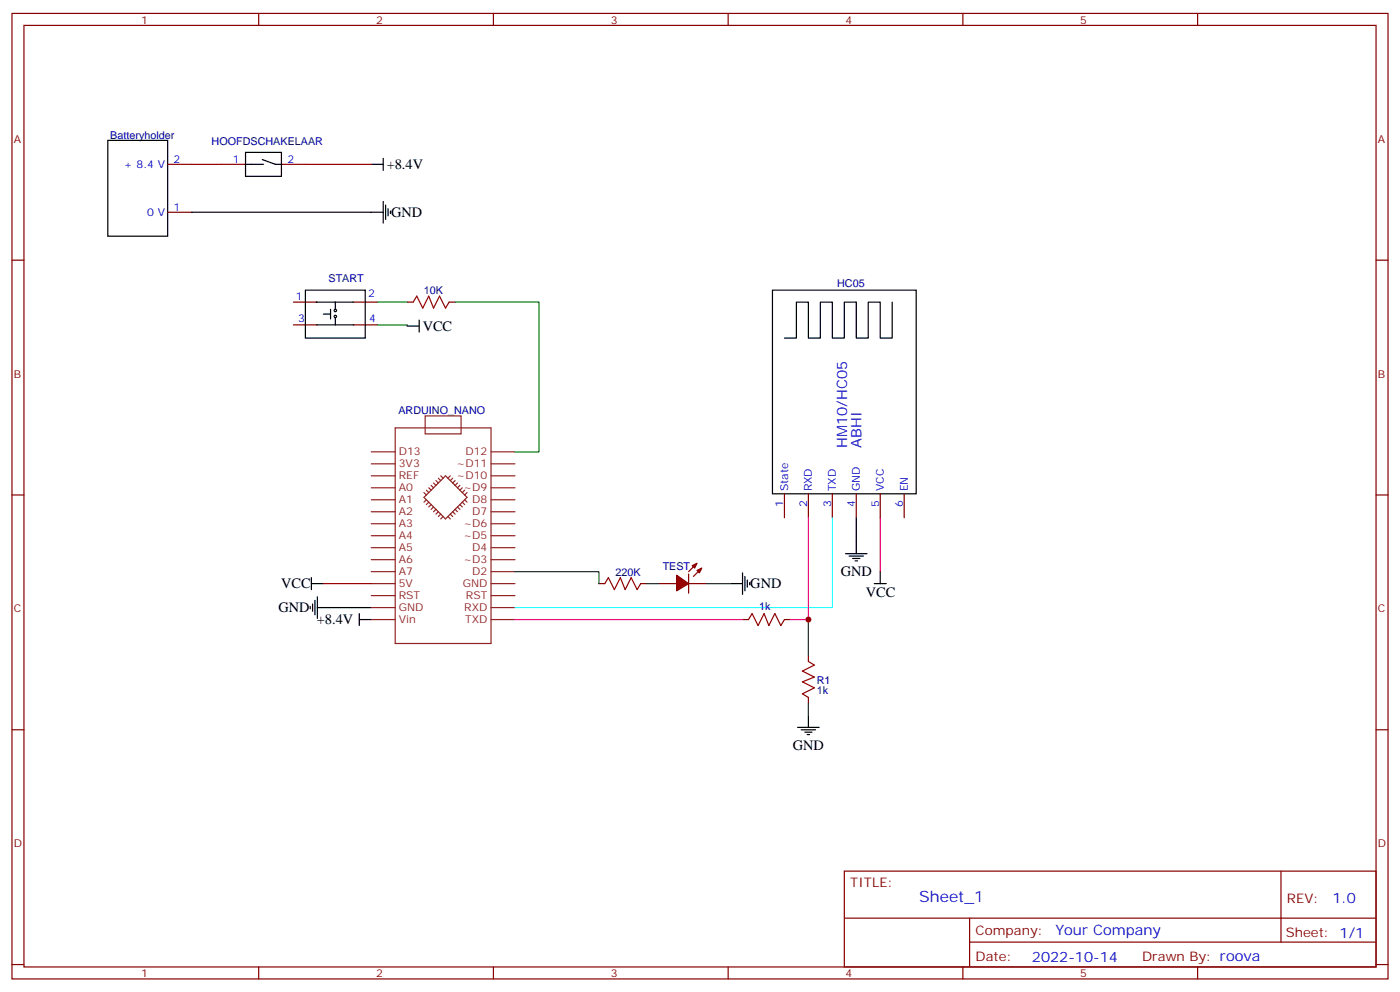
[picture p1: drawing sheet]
<svg xmlns="http://www.w3.org/2000/svg" width="412mm" height="292mm" viewBox="0 0 412 292" stroke-linecap="round" stroke-linejoin="round" font-family="sans-serif">
<g fill="none" stroke="#870000" stroke-width=".35">
<path d="M3.5 4h405.4v284.3h-405.4zM7.1 7.5h398.2v277.3h-398.2zM76.2 4v3.5M145.3 4v3.5M214.5 4v3.5M283.6 4v3.5M352.8 4v3.5M49.4 48.4h7M65.3 48.4h7M82.9 48.4h7.1M3.5 76.6h3.6M49.4 62.5h7"/>
<path d="M405.3 76.6h3.6M86.4 89h7.1M86.4 95.7h7.1M104.1 89h7M104.1 95.7h7M119.9 89h1.8M132.3 89h1.8M3.5 145.8h3.6M231.1 145.4v7.1M238.1 145.4v7.1M245.2 145.4v7.1M252.2 145.4v7.1"/>
<path d="M259.3 145.4v7.1M266.3 145.4v7.1M405.3 145.8h3.6M3.5 214.9h3.6M405.3 214.9h3.6M248.7 256.5h156.6v28.3h-156.6zM377.3 256.6v20.8M248.7 270.4h156.5M285.6 277.4h119.6M285.6 270.4v14.1M3.5 284.1h3.6M76.2 284.8v3.5"/>
<path d="M145.3 284.8v3.5M214.5 284.8v3.5M283.6 284.8v3.5M352.8 284.8v3.5M405.3 284.1h3.6"/>
</g>
<g fill="none" stroke="#000" stroke-width=".35">
<path d="M31.7 41.3h17.7v28.3h-17.7zM72.3 48.4h5.3M72.3 44.9h10.6v7h-10.6zM77.3 47l3.8 1.4h1.8M109.4 48.4h3.5M112.9 46.6v3.6M112.9 59.3v6.4M56.4 62.5h56.5M113.6 60.4v4.2M114.3 61.5v2.1M115 62.2v.7M90 85.4h17.6v14.2h-17.6z"/>
<path d="M93.1 89h11M93.3 95.7h10.9M95.2 92.5h2.2M97.4 91.1v2.8M98.8 89v2.1M98.8 93.6v2.1M119.9 96h3.6M123.5 94.3v3.5M227.5 85.4h42.4v60h-42.4zM262.8 89v10.6h-3.5v-10.6h-3.5v10.6h-3.6v-10.6h-3.5v10.6h-3.5v-10.6h-3.5v10.6h-3.6v-10.6h-3.5v10.6h-3.5M252.2 152.5v10.6M91.4 178.6v.7"/>
<path d="M91.7 171.9h3.5M91.7 170.1v3.5M92.1 177.9v2.1M92.8 176.8v4.2M93.5 178.9h15.9M93.5 175.8v6.3M249.1 163.1h6.3M250.1 163.8h4.3M251.2 164.5h2.1M251.9 165.2h.7M257.5 171.9h3.6M259.3 168.3v3.6"/>
<path d="M105.8 182.5h3.6M105.8 180.7v3.5"/>
<circle cx="98.8" cy="91.4" r=".35"/>
<circle cx="98.8" cy="93.2" r=".35"/>
</g>
<path d="M56.4 48.4h8.9M90 48.4h19.4M259.3 152.5v15.8M95.2 171.9h14.2" fill="none" stroke="#f00" stroke-width=".35"/>
<g fill="none" stroke="#8c2424" stroke-width=".35">
<path d="M109.4 136.6h7M109.4 133.1h7M116.4 126h28.2v63.5h-28.2zM125.2 122.5h10.6v5.3h-10.6zM144.6 136.6h7.1M144.6 133.1h7.1M109.4 140.1h7M109.4 143.7h7M109.4 147.2h7M109.4 150.7h7M109.4 154.2h7M109.4 157.8h7"/>
<path d="M124.9 146.5l6.3-6.4 6.4 6.4-6.4 6.3zM124.9 145.1l.7 .7M125.6 144.4l.7 .7M125.6 147.2l-.7 .7M126.3 143.7l.7 .7M126.3 147.9l-.7 .7M127 142.9l.7 .8M127 148.6l-.7 .7M127.7 142.2l.7 .7M127.7 149.3l-.7 .7M128.4 141.5l.7 .7M128.4 150l-.7 .7"/>
<path d="M129.1 140.8l.7 .7M129.1 150.7l-.7 .7M129.8 140.1l.7 .7M129.8 151.4l-.7 .7M130.5 152.1l-.7 .7M131.9 152.1l.7 .7M132.6 151.4l.7 .7M132.6 140.1l-.7 .7M133.3 150.7l.8 .7M133.3 140.8l-.7 .7M134.1 150l.7 .7M134.1 141.5l-.8 .7"/>
<path d="M134.8 149.3l.7 .7M134.8 142.2l-.7 .7M135.5 148.6l.7 .7M135.5 142.9l-.7 .8M136.2 147.9l.7 .7M136.2 143.7l-.7 .7M136.9 147.2l.7 .7M136.9 144.4l-.7 .7M137.6 145.1l-.7 .7M144.6 140.1h7.1M144.6 143.7h7.1M144.6 147.2h7.1"/>
<path d="M144.6 150.7h7.1M144.6 154.2h7.1M144.6 157.8h7.1M109.4 161.3h7M109.4 164.8h7M109.4 168.3h7M109.4 171.9h7M109.4 175.4h7M109.4 178.9h7M144.6 161.3h7.1M144.6 164.8h7.1M144.6 168.3h7.1"/>
<path d="M144.6 171.9h7.1M144.6 175.4h7.1M144.6 178.9h7.1M109.4 182.5h7M144.6 182.5h7.1"/>
</g>
<path d="M245.2 152.5v26.4h-93.5" fill="none" stroke="#0ff" stroke-width=".35"/>
<path d="M121.7 89l1.1-1.8 1.7 3.5 1.8-3.5 1.4 3.5 1.8-3.5 1.7 3.5 1.1-1.7" fill="none" stroke="#a10000" stroke-width=".35"/>
<path d="M111.1 95.7h8.8v.3M111.1 89h8.8M134.1 89h24.6v44.1h-7" fill="none" stroke="#008700" stroke-width=".35"/>
<g fill="#f00" stroke="#870000" stroke-width=".35">
<path d="M199.3 169.4l3.5 2.5-3.5 2.1z"/>
<path d="M202.8 169.1v5.6z"/>
</g>
<g fill="#870000" stroke="#870000" stroke-width=".35">
<path d="M202.8 168.3l1.5-1.4z"/>
<path d="M204.3 169.8l1.4-1.5z"/>
</g>
<g fill="#f00" stroke="#870000" stroke-width=".35">
<path d="M203.9 166.6l1.4-.7-.7 1.4z"/>
<path d="M205.3 168l1.4-.7-.7 1.4z"/>
</g>
<path d="M176.4 171.9h1.8M188.7 171.9h1.8M194 171.9h5.3M202.8 171.9h5.3M218.7 182.5h1.8M231.1 182.5h1.7M238.1 193v1.8M238.1 205.4v1.8" fill="none" stroke="#870000" stroke-width=".35"/>
<path d="M178.2 171.9l1-1.8 1.8 3.5 1.7-3.5 1.4 3.5 1.8-3.5 1.8 3.5 1-1.7M220.5 182.5l1-1.8 1.8 3.5 1.8-3.5 1.4 3.5 1.7-3.5 1.8 3.5 1.1-1.7M238.1 194.8l1.8 1.1-3.5 1.7 3.5 1.8-3.5 1.4 3.5 1.8-3.5 1.7 1.7 1.1" fill="none" stroke="#a10000" stroke-width=".35"/>
<path d="M151.7 168.3h24.7v3.6M190.5 171.9h3.5M208.1 171.9h7.1" fill="none" stroke="#008700" stroke-width=".35"/>
<path d="M215.2 171.9h3.5M218.7 168.7v6.3M219.4 169.8v4.2M220.1 170.8v2.1M220.8 171.5v.7" fill="none" stroke="#000" stroke-width=".35"/>
<path d="M238.1 152.5v30h-5.3M151.7 182.5h67" fill="none" stroke="#f0f" stroke-width=".35"/>
<path d="M238.1 182.5v10.5z" fill="#f0f" stroke="#008700" stroke-width=".35"/>
<path d="M234.9 214.2h6.4M236 214.9h4.2M237.1 215.6h2.1M237.8 216.3h.7M238.1 210.7v3.5" fill="none" stroke="#000" stroke-width=".35"/>
<path d="M238.1 207.2v3.5" fill="none" stroke="#008700" stroke-width=".35"/>
<circle cx="238.1" cy="182.5" r=".88" fill="#c00"/>
<text font-size="4.6" fill="#00f" x="270.8" y="265.6">Sheet_1</text>
<g font-size="4.2">
<text x="113.9" y="49.9">+8.4V</text>
<text x="115.2" y="63.9">GND</text>
<text x="124.5" y="97.5">VCC</text>
<text x="82.8" y="173.3">VCC</text>
<text x="221" y="173.3">GND</text>
<text x="247.6" y="169.8">GND</text>
<text x="255" y="175.9">VCC</text>
<text x="82" y="180.3">GND</text>
<text x="93.3" y="183.9">+8.4V</text>
<text x="233.5" y="220.9">GND</text>
</g>
<g font-size="4.2" fill="#00f">
<text x="249.6" y="131.9" transform="rotate(-90 249.6 131.9)">HM10/HC05</text>
<text x="253.8" y="131.9" transform="rotate(-90 253.8 131.9)">ABHI</text>
<text x="392.5" y="265.8">1.0</text>
<text x="310.9" y="275.4">Your Company</text>
<text x="304" y="283.2">2022-10-14</text>
</g>
<g font-size="3.9" fill="#800">
<text x="250.5" y="261.1">TITLE:</text>
<text x="379.1" y="265.8">REV:</text>
<text x="287.4" y="275.3">Company:</text>
<text x="378.7" y="275.9">Sheet: 1/1</text>
<text x="287.4" y="283">Date:</text>
<text x="336.4" y="283.1">Drawn By: roova</text>
</g>
<g font-size="3.2" fill="#800">
<text x="41.6" y="6.9">1</text>
<text x="110.8" y="6.9">2</text>
<text x="179.9" y="6.9">3</text>
<text x="249.1" y="6.9">4</text>
<text x="318.2" y="6.9">5</text>
<text x="4.1" y="42.1">A</text>
<text x="405.9" y="42.1">A</text>
<text x="4.1" y="111.2">B</text>
<text x="405.9" y="111.2">B</text>
<text x="4.1" y="180.3">C</text>
<text x="405.9" y="180.3">C</text>
<text x="4.1" y="249.5">D</text>
<text x="405.9" y="249.5">D</text>
<text x="41.6" y="287.8">1</text>
<text x="110.8" y="287.8">2</text>
<text x="179.9" y="287.8">3</text>
<text x="249.1" y="287.8">4</text>
<text x="318.2" y="287.8">5</text>
</g>
<g font-size="3.2" fill="#000080">
<text x="32.5" y="40.8">Batteryholder</text>
<text x="62.3" y="42.6">HOOFDSCHAKELAAR</text>
<text x="96.8" y="83.1">START</text>
<text x="124.9" y="86.6">10K</text>
<text x="246.6" y="84.4">HC05</text>
<text x="117.4" y="121.9">ARDUINO_NANO</text>
<text x="195.2" y="167.8">TEST</text>
<text x="181.3" y="169.5">220K</text>
<text x="223.7" y="179.6">1k</text>
<text x="240.6" y="201.3">R1</text>
<text x="240.6" y="204.4">1k</text>
</g>
<g font-size="3.2" fill="#00f">
<text x="36.5" y="49.5">+ 8.4 V</text>
<text x="51.2" y="48">2</text>
<text x="68.5" y="48">1</text>
<text x="84.7" y="48">2</text>
<text x="43.4" y="63.6">0 V</text>
<text x="51.2" y="62.2">1</text>
<text x="87.1" y="88.3">1</text>
<text x="108.4" y="87.6">2</text>
<text x="87.8" y="95">3</text>
<text x="108.8" y="95">4</text>
<text x="230.7" y="149.2" transform="rotate(-90 230.7 149.2)">1</text>
<text x="232.1" y="144.7" transform="rotate(-90 232.1 144.7)">State</text>
<text x="237.8" y="149.2" transform="rotate(-90 237.8 149.2)">2</text>
<text x="239.2" y="144.7" transform="rotate(-90 239.2 144.7)">RXD</text>
<text x="244.8" y="149.2" transform="rotate(-90 244.8 149.2)">3</text>
<text x="246.2" y="144.7" transform="rotate(-90 246.2 144.7)">TXD</text>
<text x="251.9" y="149.2" transform="rotate(-90 251.9 149.2)">4</text>
<text x="253.3" y="144.7" transform="rotate(-90 253.3 144.7)">GND</text>
<text x="258.9" y="149.2" transform="rotate(-90 258.9 149.2)">5</text>
<text x="260.3" y="144.7" transform="rotate(-90 260.3 144.7)">VCC</text>
<text x="266" y="149.2" transform="rotate(-90 266 149.2)">6</text>
<text x="267.4" y="144.7" transform="rotate(-90 267.4 144.7)">EN</text>
</g>
<g font-size="3.2" fill="#8d2323">
<text x="117.5" y="137.7">3V3</text>
<text x="117.5" y="134.1">D13</text>
<text x="134.5" y="137.7">~D11</text>
<text x="137.1" y="134.1">D12</text>
<text x="117.5" y="141.2">REF</text>
<text x="134.5" y="141.2">~D10</text>
<text x="117.5" y="148.2">A1</text>
<text x="117.5" y="144.7">A0</text>
<text x="136.5" y="144.7">~D9</text>
<text x="139.1" y="148.2">D8</text>
<text x="117.5" y="155.3">A3</text>
<text x="117.5" y="151.8">A2</text>
<text x="136.5" y="155.3">~D6</text>
<text x="139.1" y="151.8">D7</text>
<text x="117.5" y="158.8">A4</text>
<text x="136.5" y="158.8">~D5</text>
<text x="117.5" y="165.9">A6</text>
<text x="117.5" y="162.3">A5</text>
<text x="136.5" y="165.9">~D3</text>
<text x="139.1" y="162.3">D4</text>
<text x="117.5" y="172.9">5V</text>
<text x="117.5" y="169.4">A7</text>
<text x="136.3" y="172.9">GND</text>
<text x="139.1" y="169.4">D2</text>
<text x="117.5" y="180">GND</text>
<text x="117.5" y="176.5">RST</text>
<text x="136.8" y="180">RXD</text>
<text x="137.2" y="176.5">RST</text>
<text x="117.5" y="183.5">Vin</text>
<text x="137" y="183.5">TXD</text>
</g>
</svg>
